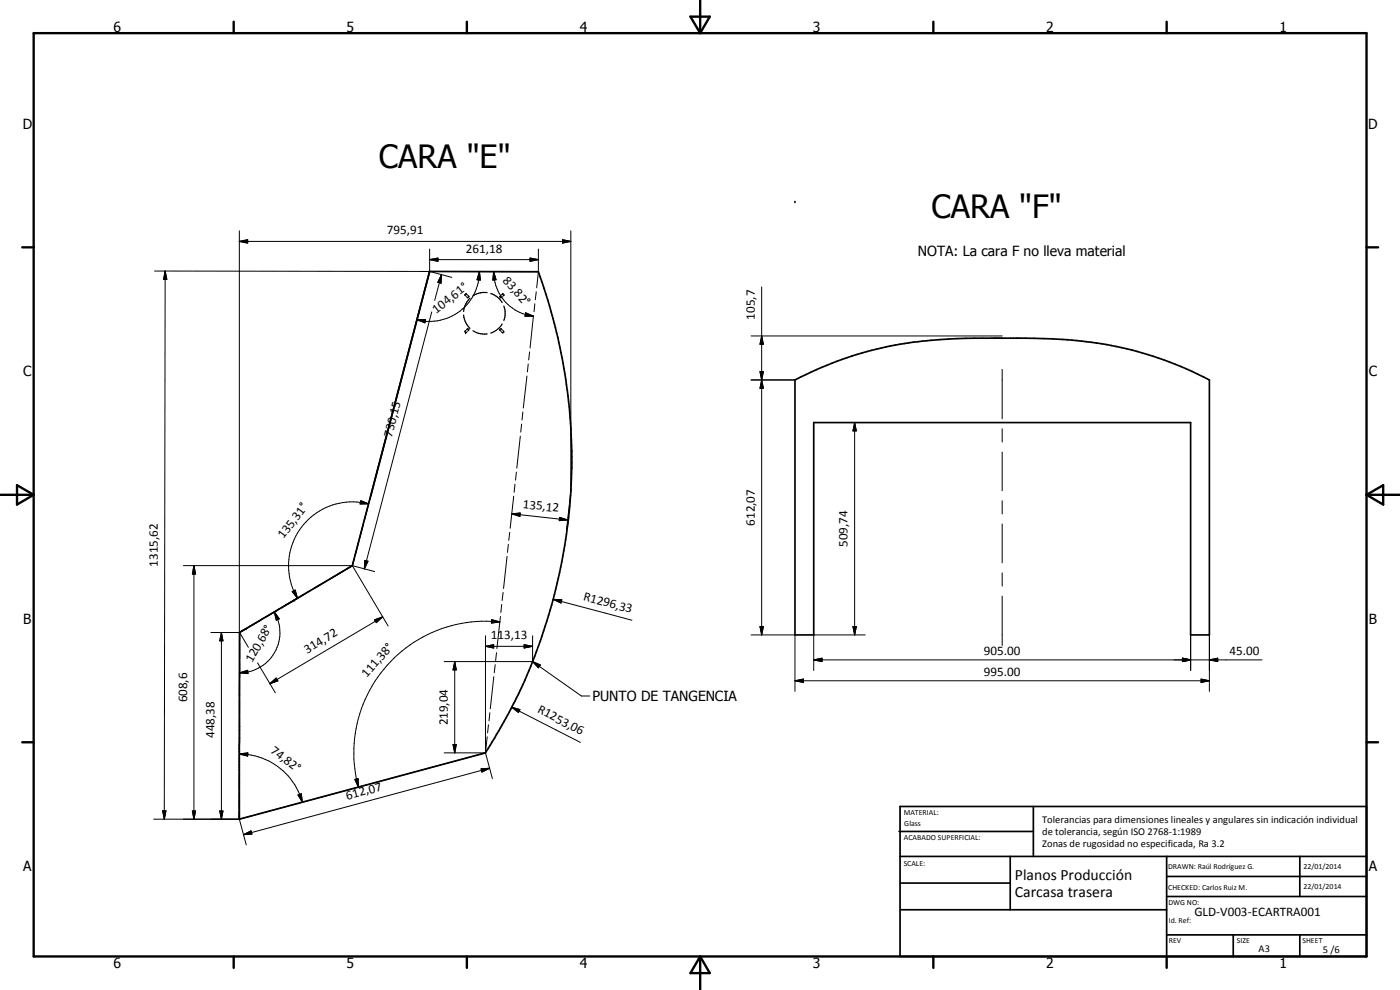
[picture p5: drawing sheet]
<svg xmlns="http://www.w3.org/2000/svg" width="420mm" height="297mm" viewBox="0 0 420 297" stroke-linecap="round" stroke-linejoin="round" font-family="sans-serif">
<g fill="none" stroke="#000" stroke-width=".35">
<path d="M139.1 93.4h.1M139.1 94.5a6.4 6.4 0 0 0 1.9 4M139.5 88.3l.3 .5M139.7 88.1l.5 .3M139.8 99.1l-.3 .5M140 89l.5 .3M140.2 99.6l-.5 .2M140.4 88.6l.3 .5M140.5 98.7l-.5 .2M140.7 98.8l-.3 .5M141 89.5a6.4 6.4 0 0 0-1.9 3.9M141.9 99.2a6.5 6.5 0 0 0 4.3 1"/>
<path d="M146.2 87.8a6.2 6.2 0 0 0-4.3 1M147.3 88.1a6 6 0 0 1 3.4 2.7M150 98.8l.3 .6M150.2 98.7l.5 .2M150.3 88.6l-.3 .6M150.5 99.6l.5 .2M150.7 97.2l-.1 .3a6.3 6.3 0 0 1-3.3 2.4M150.7 89.1l-.5 .2M150.9 99.2l.3 .4M151 88.2l-.5 .2M151.2 91.8l.4 1.6v1.2l-.4 1.6M151.2 99.6v.1"/>
<path d="M151.2 88.4l-.3 .5M109 157.2l-1 4.2M110.4 151.9l-1.1 4.2M111.3 148.8l-.6 2.1M93.2 177.2l-3.9 2.3M98 174.3l-3.9 2.3M102.9 171.4l-3.9 2.3M106.3 167.6l-.6 2.1-1.9 1.2M107.7 162.4l-1.1 4.2M71.9 193.1v4.5M71.9 198.8v4.4M73.8 188.6l-1.9 1.2v2.2"/>
<path d="M78.7 185.8l-3.9 2.2M83.5 182.9l-3.8 2.3M88.3 180l-3.8 2.3M71.9 204.3v4.5M71.9 209.9v4.5M71.9 215.6v4.4M71.8 226.7v4.6M71.8 232.4v4.5M71.8 238v4.4M71.9 221.1l-.1 4.5M71.8 243.6v2.2"/>
</g>
<g fill="#000">
<circle cx="238.6" cy="60.5" r=".25"/>
<circle cx="139.7" cy="99.8" r=".18"/>
<circle cx="151.2" cy="88.4" r=".18"/>
<circle cx="73.8" cy="188.6" r=".18"/>
<circle cx="88.3" cy="180" r=".18"/>
</g>
<g fill="none" stroke="#000" stroke-width=".51">
<path d="M128.9 81.4l32.7 .1a169.6 169.6 0 0 1 6.5 22.8l1.4 7.9 1 6.6a184.7 184.7 0 0 1 1.1 21.6 162.9 162.9 0 0 1-23.2 81.1l-2.7 4.4-73.9 19.9 .1-56 33.8-20.1zM128.9 81.4l-17.6 67.4M238.6 114a109.7 109.7 0 0 1 51.2-12.5h2.6a302.7 302.7 0 0 1 30.8 .7 107.1 107.1 0 0 1 39.8 11.8v76.5h-5.7v-63.7h-113.1v63.7h-5.6zM269.8 249.5h40.3M270.1 242h140v45h-140zM270.1 257h140M303.2 257v16M310.1 242v15M350.1 257v30M390.1 257v12M270.1 265h33.1M270.1 273h80"/>
<path d="M350.1 269h60M350.1 263h60M350.1 280.5h60M370.1 280.5v6.5M390.1 280.5v6.5"/>
</g>
<g fill="none" stroke="#000" stroke-width=".71">
<path d="M10.1 9.9h400v277.1h-400zM70.1 6.5v3.4M140.1 6.5v3.4M207.2 5h5.8l-2.9 4.9zM210.1 0v9.9M280.1 6.5v3.4M350.1 6.5v3.4M6.7 74.2h3.4M410.1 74.2h3.5M.1 148.5h10M5.1 145.6l5 2.9-5 2.9zM410.1 148.5h10"/>
<path d="M410.1 148.5l5-2.9v5.8zM6.7 222.7h3.4M410.1 222.7h3.5M70.1 287v3.4M140.1 287v3.4M210.1 287v10M210.1 287l2.9 5h-5.8zM280.1 287v3.4M350.1 287v3.4"/>
</g>
<g fill="none" stroke="#000" stroke-width=".3">
<path d="M71.8 72.4l2.5-.5v1zM71.8 72.4h99.5M71.8 69.3v176.5M128.9 77.9l2.5-.5v1zM128.9 77.9h32.7M128.9 74.7v6.7M159.1 77.4l2.5 .5-2.5 .5zM161.6 74.7v6.8M168.8 71.9l2.5 .5-2.5 .5zM171.3 69.3v78.2l-1.3 11.7M46.4 81.3l82.5 .1M49.6 81.3l.5 2.5h-1z"/>
<path d="M49.6 81.3l-.3 164.5M125.1 95.9h2.6l-.2 1zM128.9 81.4l-23.2 88.3M128.9 81.4l32.7 .1M128.9 81.4l6.7 1.8M129.6 93.6l-20.3 77.1M132.5 82.4l-.1 2.6-1-.3zM132.5 82.4l-2 7.7M143.9 81.5l.3 2.5-1-.1zM143.9 81.5a15 15 0 0 1-18.8 14.4M148.2 81.5l.7 2.4-1 .1zM148.2 81.5a13.4 13.4 0 0 0 4.3 9.9 13.3 13.3 0 0 0 7.6 3.5"/>
<path d="M157.8 93.9l2.3 1h-2.5zM160.1 94.7l-1 9.7M160.5 91.1l-.2 2.5M160.9 87.5l-.3 2.5M161.6 81.5l-.5 4.9M228.6 86.1v104.4M158.1 112.8l-1.1 9.6M158.5 109.2l-.2 2.4M159 105.6l-.3 2.4M225.4 114h13.2M225.4 100.8h75.4M228.1 111.5h1l-.5 2.5z"/>
<path d="M228.1 111.5l1 5h-1l1-5zM228.6 114l.5 2.5h-1zM228.6 100.8l.5 2.5h-1zM300.8 110.8v14.8M156.2 130.9l-1.1 9.6M156.5 127.3l-.2 2.4M156.9 123.6l-.2 2.4M256.5 126.8l.5 2.5h-1zM256.5 126.8v63.7M300.8 128.7v3.9M300.8 135.6v11.6M108.3 150.2l2.3 1h-2.5z"/>
<path d="M110.6 151.2a19.2 19.2 0 0 0-20.1 7 19.2 19.2 0 0 0-1.2 21.3M153 159.7l-.3 2.4M153.6 154.2l2.5-.3-.1 1zM153.6 154.2l16.8 1.8M154.2 148.9l-1.1 9.6M154.5 145.3l-.2 2.4M155 141.6l-.3 2.5M167.9 155.2l2.5 .8-2.6 .2zM300.8 150.2v4M300.8 157.2v11.7M55 169.7h50.7M58.2 169.7l.5 2.6h-1z"/>
<path d="M58.2 169.7v76.1M87.7 177.5l.9-.5 .7 2.5zM105.7 169.7l-33.8 20.1M105.7 169.7l-5.2 3.2M105.7 169.7l6.7 1.8M105.7 169.7l10.8 18.1M109.5 168.1l.9 .3-1.1 2.3zM151 177.8l-.3 2.4M152.2 166.9l-1.1 9.7M152.6 163.3l-.3 2.4M166.1 179.8l2.5 .2-.3 .9zM166.1 179.8l23.5 6.3"/>
<path d="M300.8 171.9v4M300.8 178.9v14.8M63.3 189.8h8.6M66.5 189.8l.4 2.5h-1zM66.5 189.8v56M71.9 189.8l-.1 56M71.9 189.8l2.6 4.4M77.3 198.9l5.3 9M82.3 183.6l1.5 2.1-.9 .4zM82.3 183.6a12.1 12.1 0 0 1-2 14.9 12.6 12.6 0 0 1-8.4 3.4M112.4 186l2.4-.9-1.9 1.7zM114.8 185.1l-33.8 20"/>
<path d="M133.3 198.5h26.5M136.5 198.5l.4 2.5h-.9zM136.5 198.5v27.4M145.7 193.9l2.5-.5v1zM145.7 193.9h14.1M145.7 190.8v35.1M147.6 185.9l2.4 .7-2.5 .3zM148.6 199.4l-.3 2.4M149 195.8l-.3 2.4M150 186.6a39.5 39.5 0 0 0-42.6 49M150.2 185l-1.1 9.6M150.6 181.4l-.3 2.4"/>
<path d="M157.3 193.4l2.5 .5-2.5 .5zM159.8 198.5l2.4 1-.6 .9zM159.8 190.8v7.7M159.8 198.5l14.7 10.3h2.5M225.4 190.5h13.2v16.9M228.1 188h1l-.5 2.5zM244.2 198l2.5-.5v1zM244.2 198h134.5M256 188h1l-.5 2.5zM259.7 190.5h-15.5v10.7M354.9 197.5l2.4 .5-2.4 .5zM357.3 190.5v10.7"/>
<path d="M363 198l2.5-.5v1zM363 190.5v16.9M71.9 201.9l2.4-.8 .1 1zM81 205.1l1.9-1.6 .5 .8zM146.6 217.5l-.3 2.4M147 213.9l-.2 2.4M148.2 203l-1.1 9.6M153.6 212.2l2.4 .7-.4 .9zM153.6 212.2l20.6 10.6M238.6 204.3l2.5-.5v1zM238.6 204.3h124.4M360.5 203.8l2.5 .5-2.5 .5z"/>
<path d="M71.8 226.2l2.6-.3-.1 1zM71.8 226.2a19.7 19.7 0 0 1 19 14.5M89.4 238.5l1-.3 .4 2.5zM106.5 233.8l1-.2 .1 2.6zM107.5 235.6v-2l-1 .2 .8 1.8M133.3 225.9h12.4M136 223.4h.9l-.4 2.5zM144.4 230.7l2.5-.2-2.3 1.1zM145.7 225.9l-73.9 19.9M145.7 225.9l2.1 7.7M146.2 221.1l-.5 4.8M146.9 230.5l-73.8 19.9"/>
<path d="M46.1 245.8h25.7M48.8 243.2l1 .1-.5 2.5zM57.7 243.3h1l-.5 2.5zM65.9 243.3h1l-.4 2.5zM71.8 245.8l2.1 7.7M73.1 250.4l2.2-1.1 .3 1z"/>
</g>
<g fill="#000">
<path d="M71.8 72.4l2.5-.5v1zM128.9 77.9l2.5-.5v1zM159.1 77.4l2.5 .5-2.5 .5zM168.8 71.9l2.5 .5-2.5 .5zM49.6 81.3l.5 2.5h-1zM125.1 95.9h2.6l-.2 1zM132.5 82.4l-.1 2.6-1-.3zM143.9 81.5l.3 2.5-1-.1zM148.2 81.5l.7 2.4-1 .1zM157.8 93.9l2.3 1h-2.5zM228.1 111.5h1l-.5 2.5zM228.6 114l.5 2.5h-1z"/>
<path d="M228.6 100.8l.5 2.5h-1zM256.5 126.8l.5 2.5h-1zM108.3 150.2l2.3 1h-2.5zM153.6 154.2l2.5-.3-.1 1zM167.9 155.2l2.5 .8-2.6 .2zM58.2 169.7l.5 2.6h-1zM87.7 177.5l.9-.5 .7 2.5zM109.5 168.1l.9 .3-1.1 2.3zM166.1 179.8l2.5 .2-.3 .9zM66.5 189.8l.4 2.5h-1zM82.3 183.6l1.5 2.1-.9 .4zM112.4 186l2.4-.9-1.9 1.7z"/>
<path d="M147.6 185.9l2.4 .7-2.5 .3zM145.7 193.9l2.5-.5v1zM157.3 193.4l2.5 .5-2.5 .5zM159.8 198.5l2.4 1-.6 .9zM228.1 188h1l-.5 2.5zM244.2 198l2.5-.5v1zM256 188h1l-.5 2.5zM354.9 197.5l2.4 .5-2.4 .5zM363 198l2.5-.5v1zM71.9 201.9l2.4-.8 .1 1zM81 205.1l1.9-1.6 .5 .8zM136.5 198.5l.4 2.5h-.9z"/>
<path d="M153.6 212.2l2.4 .7-.4 .9zM238.6 204.3l2.5-.5v1zM360.5 203.8l2.5 .5-2.5 .5zM71.8 226.2l2.6-.3-.1 1zM89.4 238.5l1-.3 .4 2.5zM106.5 233.8l1-.2 .1 2.6zM136 223.4h.9l-.4 2.5zM144.4 230.7l2.5-.2-2.3 1.1zM48.8 243.2l1 .1-.5 2.5zM57.7 243.3h1l-.5 2.5zM65.9 243.3h1l-.4 2.5zM73.1 250.4l2.2-1.1 .3 1z"/>
</g>
<g font-size="9.6">
<text x="113.7" y="50.5">CARA &quot;E&quot;</text>
<text x="279.6" y="65.4">CARA &quot;F&quot;</text>
</g>
<g font-size="4.7">
<text x="304.6" y="263.9">Planos Producción</text>
<text x="304.6" y="269.3">Carcasa trasera</text>
</g>
<g font-size="4.2">
<text x="34" y="9.6">6</text>
<text x="104" y="9.6">5</text>
<text x="174" y="9.6">4</text>
<text x="244" y="9.6">3</text>
<text x="314" y="9.6">2</text>
<text x="384" y="9.6">1</text>
<text x="6.8" y="38.7">D</text>
<text x="410.6" y="38.7">D</text>
<text x="275.5" y="76.9">NOTA: La cara F no lleva material</text>
<text x="7" y="112.9">C</text>
<text x="410.8" y="112.9">C</text>
<text x="7" y="187.1">B</text>
<text x="410.8" y="187.1">B</text>
<text x="177.8" y="210.4">PUNTO DE TANGENCIA</text>
<text x="7" y="261.4">A</text>
<text x="410.8" y="261.4">A</text>
<text x="34" y="290.4">6</text>
<text x="104" y="290.4">5</text>
<text x="174" y="290.4">4</text>
<text x="244" y="290.4">3</text>
<text x="314" y="290.4">2</text>
<text x="384" y="290.4">1</text>
</g>
<g font-size="3.9">
<text x="116.1" y="70.4">795,91</text>
<text x="139.8" y="75.9">261,18</text>
<text x="150.7" y="84.4" transform="rotate(48 150.7 84.4)">83,82°</text>
<text x="130.9" y="94.1" transform="rotate(-37 130.9 94.1)">104,61°</text>
<text x="226.5" y="95.9" transform="rotate(-90 226.5 95.9)">105,7</text>
<text x="117.5" y="131.4" transform="rotate(-75 117.5 131.4)">730,15</text>
<text x="156.8" y="152.4" transform="rotate(6 156.8 152.4)">135,12</text>
<text x="85.1" y="161.8" transform="rotate(-53 85.1 161.8)">135,31°</text>
<text x="226.5" y="157.7" transform="rotate(-90 226.5 157.7)">612,07</text>
<text x="254.4" y="164.1" transform="rotate(-90 254.4 164.1)">509,74</text>
<text x="47.4" y="170.1" transform="rotate(-90 47.4 170.1)">1315,62</text>
<text x="174.9" y="180" transform="rotate(15 174.9 180)">R1296,33</text>
<text x="147.3" y="191.9">113,13</text>
<text x="92.2" y="196.1" transform="rotate(-31 92.2 196.1)">314,72</text>
<text x="295.3" y="196.5">905.00</text>
<text x="369" y="196.5">45.00</text>
<text x="75.7" y="199" transform="rotate(-60 75.7 199)">120,68°</text>
<text x="110.1" y="203.5" transform="rotate(-49 110.1 203.5)">111,38°</text>
<text x="295.3" y="202.7">995.00</text>
<text x="56.2" y="210.8" transform="rotate(-90 56.2 210.8)">608,6</text>
<text x="161.1" y="213.7" transform="rotate(27 161.1 213.7)">R1253,06</text>
<text x="64.4" y="221.4" transform="rotate(-90 64.4 221.4)">448,38</text>
<text x="134.4" y="217.7" transform="rotate(-90 134.4 217.7)">219,04</text>
<text x="81" y="225.5" transform="rotate(37 81 225.5)">74,82°</text>
<text x="104.2" y="239.9" transform="rotate(-15 104.2 239.9)">612,07</text>
<text x="358.5" y="275">GLD-V003-ECARTRA001</text>
</g>
<g font-size="3.1">
<text x="312.7" y="246.8">Tolerancias para dimensiones lineales y angulares sin indicación individual</text>
<text x="312.7" y="250.4">de tolerancia, según ISO 2768-1:1989</text>
<text x="312.7" y="254">Zonas de rugosidad no especificada, Ra 3.2</text>
<text x="377.7" y="285.6">A3</text>
<text x="397" y="285.9">5 /6</text>
</g>
<g font-size="2.4">
<text x="271.2" y="244.4">MATERIAL:</text>
<text x="271.3" y="252">ACABADO SUPERFICIAL:</text>
<text x="271.4" y="247.9">Glass</text>
<text x="271.2" y="259.7">SCALE:</text>
<text x="350.6" y="260.8">DRAWN: Raúl Rodríguez G.</text>
<text x="391.2" y="260.6">22/01/2014</text>
<text x="350.6" y="267">CHECKED: Carlos Ruiz M.</text>
<text x="391.2" y="266.7">22/01/2014</text>
<text x="350.6" y="271.4">DWG NO:</text>
<text x="350.8" y="276.9">Id. Ref:</text>
<text x="350.8" y="282.8">REV</text>
<text x="371.2" y="282.9">SIZE</text>
<text x="390.9" y="282.9">SHEET</text>
</g>
</svg>
